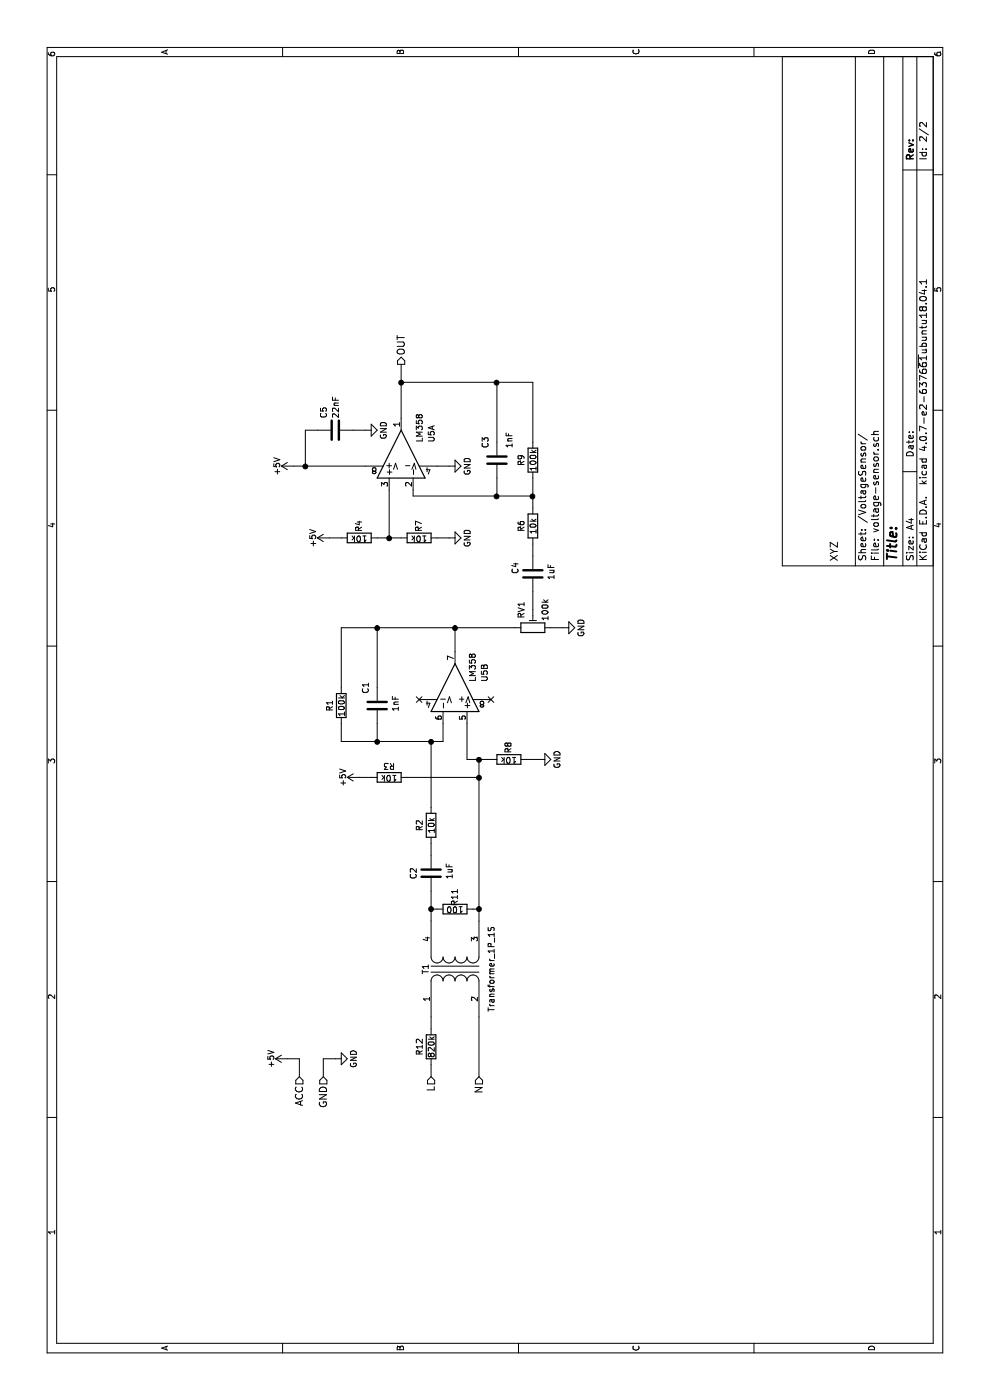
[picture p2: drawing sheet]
EESchema Schematic File Version 2
LIBS:power
LIBS:device
LIBS:switches
LIBS:relays
LIBS:motors
LIBS:transistors
LIBS:conn
LIBS:linear
LIBS:regul
LIBS:74xx
LIBS:cmos4000
LIBS:adc-dac
LIBS:memory
LIBS:xilinx
LIBS:microcontrollers
LIBS:dsp
LIBS:microchip
LIBS:analog_switches
LIBS:motorola
LIBS:texas
LIBS:intel
LIBS:audio
LIBS:interface
LIBS:digital-audio
LIBS:philips
LIBS:display
LIBS:cypress
LIBS:siliconi
LIBS:opto
LIBS:atmel
LIBS:contrib
LIBS:valves
LIBS:sx-relais
LIBS:ev-charger-met16-cache
EELAYER 25 0
EELAYER END
$Descr A4 11693 8268
encoding utf-8
Sheet 2 2
Title ""
Date ""
Rev ""
Comp ""
Comment1 "XYZ"
Comment2 ""
Comment3 ""
Comment4 ""
$EndDescr
Text HLabel 2700 3600 0    60   Input ~ 0
L
Text HLabel 2700 4000 0    60   Input ~ 0
N
Text HLabel 2700 2500 0    60   Input ~ 0
ACC
Text HLabel 2700 2700 0    60   Input ~ 0
GND
Text HLabel 8650 3350 2    60   Output ~ 0
OUT
$Comp
L Transformer_1P_1S T1
U 1 1
P 3600 3800
F 0 "T1" H 3600 4050 50  0000 C CNN
F 1 "Transformer_1P_1S" H 3600 3500 50  0000 C CNN
F 2 "Project:Transformer-zmpt101b_ebay-121438904988" H 3600 3800 50  0001 C CNN
F 3 "" H 3600 3800 50  0001 C CNN
	1    3600 3800
	1    0    0    -1  
$EndComp
$Comp
L R R12
U 1 1
P 2950 3600
F 0 "R12" V 2850 3600 50  0000 C CNN
F 1 "820k" V 2950 3600 50  0000 C CNN
F 2 "Resistors_SMD:R_1206_HandSoldering" V 2880 3600 50  0001 C CNN
F 3 "" H 2950 3600 50  0001 C CNN
	1    2950 3600
	0    1    1    0   
$EndComp
$Comp
L C C2
U 1 1
P 4400 3600
F 0 "C2" V 4250 3550 50  0000 L CNN
F 1 "1uF" V 4550 3550 50  0000 L CNN
F 2 "Capacitors_SMD:C_1206_HandSoldering" H 4438 3450 50  0001 C CNN
F 3 "" H 4400 3600 50  0001 C CNN
	1    4400 3600
	0    1    1    0   
$EndComp
$Comp
L R R11
U 1 1
P 4100 3800
F 0 "R11" H 4000 3800 50  0000 C CNN
F 1 "100" V 4100 3800 50  0000 C CNN
F 2 "Resistors_SMD:R_1206_HandSoldering" V 4030 3800 50  0001 C CNN
F 3 "" H 4100 3800 50  0001 C CNN
	1    4100 3800
	-1   0    0    1   
$EndComp
$Comp
L R R2
U 1 1
P 4800 3600
F 0 "R2" V 4700 3600 50  0000 C CNN
F 1 "10k" V 4800 3600 50  0000 C CNN
F 2 "Resistors_SMD:R_1206_HandSoldering" V 4730 3600 50  0001 C CNN
F 3 "" H 4800 3600 50  0001 C CNN
	1    4800 3600
	0    1    1    0   
$EndComp
$Comp
L R R3
U 1 1
P 5200 3250
F 0 "R3" V 5100 3250 50  0000 C CNN
F 1 "10k" V 5200 3250 50  0000 C CNN
F 2 "Resistors_SMD:R_1206_HandSoldering" V 5130 3250 50  0001 C CNN
F 3 "" H 5200 3250 50  0001 C CNN
	1    5200 3250
	-1   0    0    1   
$EndComp
$Comp
L C C1
U 1 1
P 5800 3150
F 0 "C1" V 5700 3250 50  0000 L CNN
F 1 "1nF" V 5950 3100 50  0000 L CNN
F 2 "Capacitors_SMD:C_1206_HandSoldering" H 5838 3000 50  0001 C CNN
F 3 "" H 5800 3150 50  0001 C CNN
	1    5800 3150
	0    1    1    0   
$EndComp
$Comp
L R R8
U 1 1
P 5350 4250
F 0 "R8" H 5250 4250 50  0000 C CNN
F 1 "10k" V 5350 4250 50  0000 C CNN
F 2 "Resistors_SMD:R_1206_HandSoldering" V 5280 4250 50  0001 C CNN
F 3 "" H 5350 4250 50  0001 C CNN
	1    5350 4250
	-1   0    0    1   
$EndComp
$Comp
L GND #PWR052
U 1 1
P 5350 4500
F 0 "#PWR052" H 5350 4250 50  0001 C CNN
F 1 "GND" H 5350 4350 50  0000 C CNN
F 2 "" H 5350 4500 50  0001 C CNN
F 3 "" H 5350 4500 50  0001 C CNN
	1    5350 4500
	1    0    0    -1  
$EndComp
$Comp
L LM358 U5
U 1 1
P 7900 3350
F 0 "U5" H 8000 3100 50  0000 L CNN
F 1 "LM358" H 8000 3200 50  0000 L CNN
F 2 "Housings_SOIC:SO-8_5.3x6.2mm_Pitch1.27mm" H 7900 3350 50  0001 C CNN
F 3 "" H 7900 3350 50  0001 C CNN
	1    7900 3350
	1    0    0    -1  
$EndComp
Wire Wire Line
	2700 3600 2800 3600
Wire Wire Line
	3100 3600 3200 3600
Wire Wire Line
	3200 4000 2700 4000
Wire Wire Line
	4000 3600 4250 3600
Wire Wire Line
	4100 3600 4100 3650
Wire Wire Line
	4100 3950 4100 4000
Connection ~ 4100 3600
Wire Wire Line
	4550 3600 4650 3600
Wire Wire Line
	5500 3700 5650 3700
Connection ~ 4100 4000
Wire Wire Line
	5350 4400 5350 4500
Wire Wire Line
	5500 2850 5500 3700
Wire Wire Line
	5500 3150 5650 3150
$Comp
L R R1
U 1 1
P 5800 2850
F 0 "R1" V 5700 2850 50  0000 C CNN
F 1 "100k" V 5800 2850 50  0000 C CNN
F 2 "Resistors_SMD:R_1206_HandSoldering" V 5730 2850 50  0001 C CNN
F 3 "" H 5800 2850 50  0001 C CNN
	1    5800 2850
	0    1    1    0   
$EndComp
Wire Wire Line
	5500 2850 5650 2850
Connection ~ 5500 3150
Wire Wire Line
	5950 3150 6450 3150
Wire Wire Line
	6450 3800 6250 3800
Wire Wire Line
	5950 2850 6450 2850
Connection ~ 6450 3150
$Comp
L POT_TRIM RV1
U 1 1
P 6450 4450
F 0 "RV1" H 6600 4550 50  0000 C CNN
F 1 "100k" H 6600 4350 50  0000 C CNN
F 2 "Potentiometers:Potentiometer_Trimmer_Bourns_3296W" H 6450 4450 50  0001 C CNN
F 3 "" H 6450 4450 50  0001 C CNN
	1    6450 4450
	1    0    0    -1  
$EndComp
$Comp
L GND #PWR053
U 1 1
P 6450 4700
F 0 "#PWR053" H 6450 4450 50  0001 C CNN
F 1 "GND" H 6450 4550 50  0000 C CNN
F 2 "" H 6450 4700 50  0001 C CNN
F 3 "" H 6450 4700 50  0001 C CNN
	1    6450 4700
	1    0    0    -1  
$EndComp
Connection ~ 6450 3800
Wire Wire Line
	6450 4600 6450 4700
$Comp
L C C4
U 1 1
P 6900 4450
F 0 "C4" V 6750 4450 50  0000 L CNN
F 1 "1uF" V 7050 4400 50  0000 L CNN
F 2 "Capacitors_SMD:C_1206_HandSoldering" H 6938 4300 50  0001 C CNN
F 3 "" H 6900 4450 50  0001 C CNN
	1    6900 4450
	0    1    1    0   
$EndComp
$Comp
L R R6
U 1 1
P 7300 4450
F 0 "R6" V 7200 4450 50  0000 C CNN
F 1 "10k" V 7300 4450 50  0000 C CNN
F 2 "Resistors_SMD:R_1206_HandSoldering" V 7230 4450 50  0001 C CNN
F 3 "" H 7300 4450 50  0001 C CNN
	1    7300 4450
	0    1    1    0   
$EndComp
$Comp
L GND #PWR054
U 1 1
P 7800 3750
F 0 "#PWR054" H 7800 3500 50  0001 C CNN
F 1 "GND" H 7800 3600 50  0000 C CNN
F 2 "" H 7800 3750 50  0001 C CNN
F 3 "" H 7800 3750 50  0001 C CNN
	1    7800 3750
	1    0    0    -1  
$EndComp
$Comp
L +5V #PWR055
U 1 1
P 7800 2450
F 0 "#PWR055" H 7800 2300 50  0001 C CNN
F 1 "+5V" H 7800 2590 50  0000 C CNN
F 2 "" H 7800 2450 50  0001 C CNN
F 3 "" H 7800 2450 50  0001 C CNN
	1    7800 2450
	1    0    0    -1  
$EndComp
Wire Wire Line
	7800 2450 7800 3050
Wire Wire Line
	7800 3750 7800 3650
$Comp
L +5V #PWR056
U 1 1
P 7200 2750
F 0 "#PWR056" H 7200 2600 50  0001 C CNN
F 1 "+5V" H 7200 2890 50  0000 C CNN
F 2 "" H 7200 2750 50  0001 C CNN
F 3 "" H 7200 2750 50  0001 C CNN
	1    7200 2750
	1    0    0    -1  
$EndComp
$Comp
L R R4
U 1 1
P 7200 3000
F 0 "R4" H 7100 3000 50  0000 C CNN
F 1 "10k" V 7200 3000 50  0000 C CNN
F 2 "Resistors_SMD:R_1206_HandSoldering" V 7130 3000 50  0001 C CNN
F 3 "" H 7200 3000 50  0001 C CNN
	1    7200 3000
	-1   0    0    1   
$EndComp
$Comp
L R R7
U 1 1
P 7200 3500
F 0 "R7" H 7100 3500 50  0000 C CNN
F 1 "10k" V 7200 3500 50  0000 C CNN
F 2 "Resistors_SMD:R_1206_HandSoldering" V 7130 3500 50  0001 C CNN
F 3 "" H 7200 3500 50  0001 C CNN
	1    7200 3500
	-1   0    0    1   
$EndComp
$Comp
L GND #PWR057
U 1 1
P 7200 3750
F 0 "#PWR057" H 7200 3500 50  0001 C CNN
F 1 "GND" H 7200 3600 50  0000 C CNN
F 2 "" H 7200 3750 50  0001 C CNN
F 3 "" H 7200 3750 50  0001 C CNN
	1    7200 3750
	1    0    0    -1  
$EndComp
Wire Wire Line
	7200 3750 7200 3650
Wire Wire Line
	7200 3150 7200 3350
Wire Wire Line
	7200 2850 7200 2750
Wire Wire Line
	7600 3250 7200 3250
Connection ~ 7200 3250
$Comp
L R R9
U 1 1
P 7850 4450
F 0 "R9" V 7750 4450 50  0000 C CNN
F 1 "100k" V 7850 4450 50  0000 C CNN
F 2 "Resistors_SMD:R_1206_HandSoldering" V 7780 4450 50  0001 C CNN
F 3 "" H 7850 4450 50  0001 C CNN
	1    7850 4450
	0    1    1    0   
$EndComp
$Comp
L C C3
U 1 1
P 7850 4150
F 0 "C3" V 7750 4250 50  0000 L CNN
F 1 "1nF" V 7950 4250 50  0000 L CNN
F 2 "Capacitors_SMD:C_1206_HandSoldering" H 7888 4000 50  0001 C CNN
F 3 "" H 7850 4150 50  0001 C CNN
	1    7850 4150
	0    1    1    0   
$EndComp
Wire Wire Line
	8200 3350 8650 3350
Wire Wire Line
	8500 3350 8500 4450
Wire Wire Line
	8500 4450 8000 4450
Connection ~ 8500 3350
Wire Wire Line
	7450 4450 7700 4450
Wire Wire Line
	7150 4450 7050 4450
Wire Wire Line
	6750 4450 6600 4450
Wire Wire Line
	7550 3450 7550 4450
Wire Wire Line
	7550 3450 7600 3450
Connection ~ 7550 4450
Wire Wire Line
	7700 4150 7550 4150
Connection ~ 7550 4150
Wire Wire Line
	8000 4150 8500 4150
Connection ~ 8500 4150
Wire Wire Line
	6450 2850 6450 4300
$Comp
L +5V #PWR058
U 1 1
P 2850 2400
F 0 "#PWR058" H 2850 2250 50  0001 C CNN
F 1 "+5V" H 2850 2540 50  0000 C CNN
F 2 "" H 2850 2400 50  0001 C CNN
F 3 "" H 2850 2400 50  0001 C CNN
	1    2850 2400
	1    0    0    -1  
$EndComp
$Comp
L GND #PWR059
U 1 1
P 2850 2800
F 0 "#PWR059" H 2850 2550 50  0001 C CNN
F 1 "GND" H 2850 2650 50  0000 C CNN
F 2 "" H 2850 2800 50  0001 C CNN
F 3 "" H 2850 2800 50  0001 C CNN
	1    2850 2800
	1    0    0    -1  
$EndComp
$Comp
L C C5
U 1 1
P 8100 2800
F 0 "C5" H 8200 2900 50  0000 L CNN
F 1 "22nF" H 8200 2800 50  0000 L CNN
F 2 "Capacitors_SMD:C_1206_HandSoldering" H 8138 2650 50  0001 C CNN
F 3 "" H 8100 2800 50  0001 C CNN
	1    8100 2800
	1    0    0    -1  
$EndComp
Wire Wire Line
	7800 2550 8100 2550
Wire Wire Line
	8100 2550 8100 2650
Connection ~ 7800 2550
$Comp
L GND #PWR060
U 1 1
P 8100 3050
F 0 "#PWR060" H 8100 2800 50  0001 C CNN
F 1 "GND" H 8100 2900 50  0000 C CNN
F 2 "" H 8100 3050 50  0001 C CNN
F 3 "" H 8100 3050 50  0001 C CNN
	1    8100 3050
	1    0    0    -1  
$EndComp
Wire Wire Line
	8100 3050 8100 2950
Wire Wire Line
	2700 2500 2850 2500
Wire Wire Line
	2850 2500 2850 2400
Wire Wire Line
	2700 2700 2850 2700
Wire Wire Line
	2850 2700 2850 2800
$Comp
L LM358 U5
U 2 1
P 5950 3800
F 0 "U5" H 6000 4050 50  0000 L CNN
F 1 "LM358" H 6000 3950 50  0000 L CNN
F 2 "Housings_SOIC:SO-8_5.3x6.2mm_Pitch1.27mm" H 5950 3800 50  0001 C CNN
F 3 "" H 5950 3800 50  0001 C CNN
	2    5950 3800
	1    0    0    1   
$EndComp
NoConn ~ 5850 3500
NoConn ~ 5850 4100
Wire Wire Line
	5650 3900 5350 3900
Wire Wire Line
	5350 3900 5350 4100
Connection ~ 5350 4000
Connection ~ 5500 3600
Wire Wire Line
	5500 3600 4950 3600
Wire Wire Line
	5200 4000 5200 3400
Connection ~ 5200 4000
$Comp
L +5V #PWR061
U 1 1
P 5200 3000
F 0 "#PWR061" H 5200 2850 50  0001 C CNN
F 1 "+5V" H 5200 3140 50  0000 C CNN
F 2 "" H 5200 3000 50  0001 C CNN
F 3 "" H 5200 3000 50  0001 C CNN
	1    5200 3000
	1    0    0    -1  
$EndComp
Wire Wire Line
	5200 3100 5200 3000
Wire Wire Line
	4000 4000 5350 4000
$EndSCHEMATC
